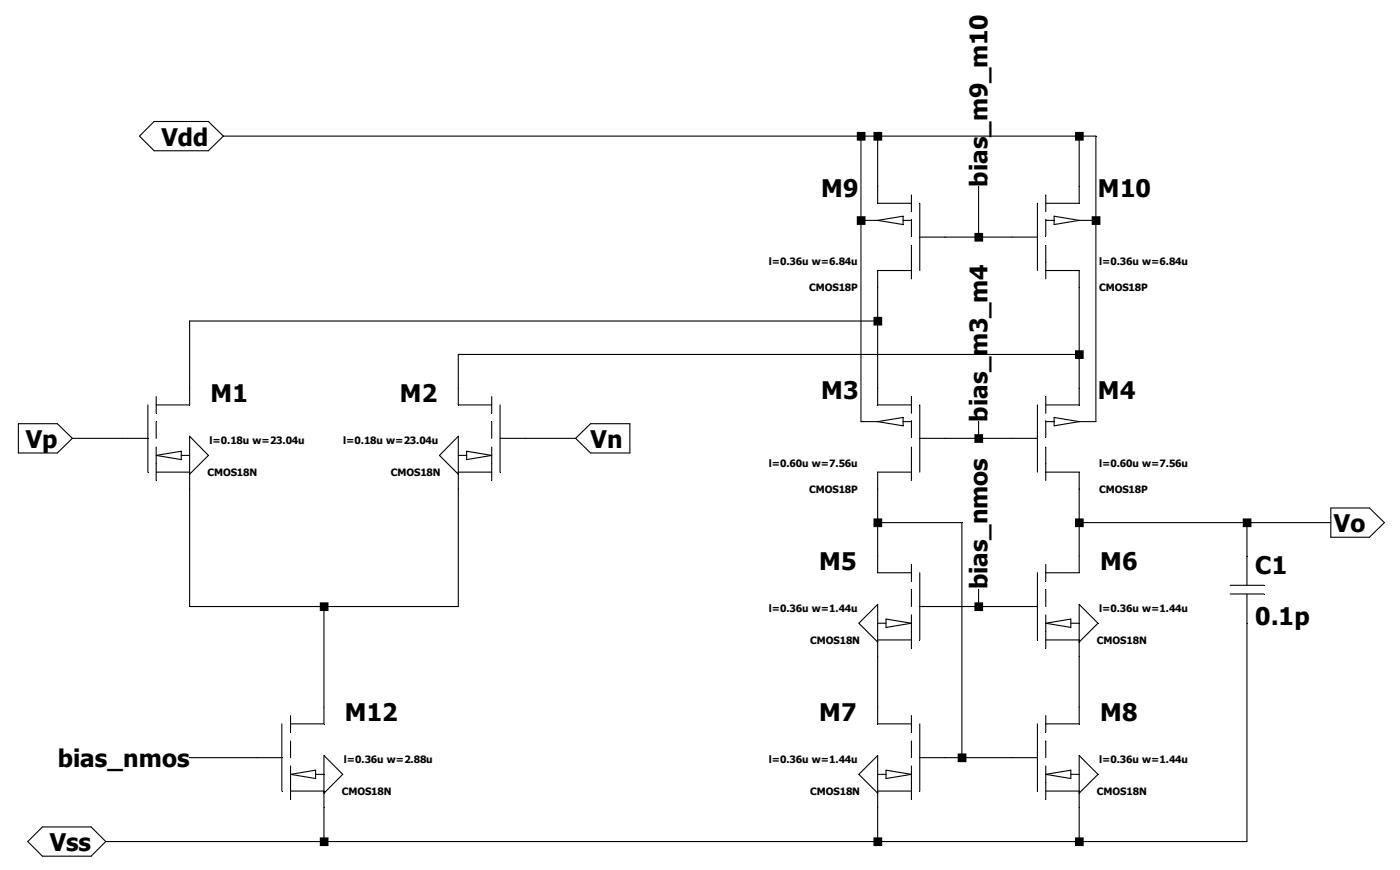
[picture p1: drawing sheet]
<svg xmlns="http://www.w3.org/2000/svg" width="170mm" height="106mm" viewBox="0 0 170 106" stroke-linecap="round" stroke-linejoin="round" font-family="sans-serif">
<g fill="none" stroke="#000" stroke-width=".13">
<path d="M17 16.5l1.7-1.7h6.7l1.8 1.7-1.8 1.8h-6.7zM27.2 16.5h106.1v34.8h-2M104.7 16.5v34.8h2.1M106.8 16.5v8.2h4.1M131.3 16.5v8.2h-4.1M104.7 26.8h2.1M106.8 39h-83.7v10.2h-4.1M106.8 26.8l3-.5v1zM109.8 26.8h1.1M110.9 32.9h-4.1v16.3h4.1M110.9 23.7v2M110.9 26.7v2"/>
<path d="M110.9 29.8v4.1M111.9 24.7v8.2M111.9 28.8h14.3M119 22.7v6.1M126.2 24.7v8.2M127.2 32.9h4.1v16.3h-4.1M127.2 23.7v2M127.2 26.7v2M127.2 29.8v4.1M127.2 26.8h1M128.2 26.3l3.1 .5-3.1 .5zM131.3 26.8h2"/>
<path d="M2.2 51.5h4.8l1.8 1.8-1.8 1.8h-4.8zM8.8 53.3h9.2M18 49.2v8.2M19 57.4h4.1M19 55.4l3-.5v1zM19 48.2v2M19 51.3v2M19 54.4v4M22 55.4h1.1M23.1 57.7l2.3-2.3-2.3-2.4v20.7h32.6v-20.7l-2.2 2.4 2.2 2.3M55.7 57.4h4.1M55.7 55.4h1.1"/>
<path d="M56.8 54.9l3 .5-3 .5zM59.8 48.2v2M59.8 51.3v2M59.8 54.4v4M60.8 53.3h9.2M60.8 49.2v8.2M70 53.3l1.8-1.8h4.8v3.6h-4.8zM106.8 51.3l3-.5v1zM109.8 51.3h1.1M110.9 57.4h-4.1v12.2h4.1M110.9 48.2v2M110.9 51.1v2.1"/>
<path d="M110.9 54.4v4M111.9 53.3h14.3M111.9 49.2v8.2M119 51.3v2M126.2 49.2v8.2M127.2 57.4h4.1v12.2h-4.1M127.2 51.3h1M127.2 48.2v2M127.2 51.1v2.1M127.2 54.4v4M128.2 50.8l3.1 .5-3.1 .5zM131.3 43.1h-75.6v6.1h4.1"/>
<path d="M39.4 73.7v14.3h-4.1M106.8 78.1l-2.3-2.3 2.3-2.3v14.5h4.1M106.8 77.8h4.1M106.8 75.8h1M106.8 63.5h10.2v28.6M107.8 75.3l3.1 .5-3.1 .5zM110.9 68.6v2.1M110.9 71.7v2M110.9 74.8v4M111.9 69.6v8.2M111.9 73.7h14.3M119 71.7v2"/>
<path d="M126.2 69.6v8.2M127.2 68.6v2.1M127.2 71.7v2M127.2 74.8v4M127.2 77.8h4.1M127.2 75.8l3.1-.5v1zM130.3 75.8h1M131.3 78.1l2.3-2.3-2.3-2.3v14.5h-4.1M131.3 63.5h30.6M149.6 71.2h4.1M149.6 72.2h4.1M151.7 63.5v7.7"/>
<path d="M151.7 72.2v30.1h-138.8M161.9 61.8h4.7l1.8 1.7-1.8 1.8h-4.7zM23.1 92.1h11.2M34.3 88v8.2M35.3 96.2h4.1M35.3 94.1l3.1-.5v1.1zM35.3 87v2M35.3 90.1v2M35.3 93.1v4.1M38.4 94.1h1M39.4 96.4l2.3-2.3-2.3-2.2v10.4M106.8 96.4l-2.3-2.3 2.3-2.2v10.4"/>
<path d="M106.8 96.2h4.1M106.8 94.1h1M107.8 93.6l3.1 .5-3.1 .6zM110.9 87v2M110.9 90.1v2M110.9 93.1v4.1M111.9 88v8.2M111.9 92.1h14.3M126.2 88v8.2M127.2 87v2M127.2 90.1v2M127.2 93.1v4.1"/>
<path d="M127.2 94.1l3.1-.5v1.1zM127.2 96.2h4.1M130.3 94.1h1M131.3 96.4l2.3-2.3-2.3-2.2v10.4M3.4 102.3l1.8-1.8h5.9l1.8 1.8-1.8 1.8h-5.9z"/>
</g>
<g fill="#000">
<path d="M130.8 101.8h1v1.1h-1zM132.8 26.3h1.1v1h-1.1zM151.2 63h1v1.1h-1z" fill-rule="evenodd"/>
<path d="M38.9 73.2h1.1v1.1h-1.1zM38.9 101.8h1.1v1.1h-1.1zM104.2 16h1.1v1.1h-1.1zM104.2 26.3h1.1v1h-1.1zM106.2 16h1.1v1.1h-1.1zM106.2 38.5h1.1v1.1h-1.1zM106.2 63h1.1v1.1h-1.1zM106.2 101.8h1.1v1.1h-1.1zM116.5 91.6h1.1v1.1h-1.1zM118.5 28.3h1.1v1.1h-1.1zM118.5 52.8h1.1v1h-1.1zM118.5 73.2h1.1v1.1h-1.1zM130.8 16h1v1.1h-1zM130.8 42.6h1v1h-1zM130.8 63h1v1.1h-1z" fill-rule="evenodd"/>
</g>
<g font-size="2.9">
<text x="19.6" y="17.7">Vdd</text>
<text x="99.9" y="24">M9</text>
<text x="120.1" y="22.7" transform="rotate(-90 120.1 22.7)">bias_m9_m10</text>
<text x="133.6" y="24">M10</text>
<text x="25.6" y="48.9">M1</text>
<text x="48.6" y="48.9">M2</text>
<text x="99.9" y="48.5">M3</text>
<text x="120.1" y="51.3" transform="rotate(-90 120.1 51.3)">bias_m3_m4</text>
<text x="133.6" y="48.5">M4</text>
<text x="3.1" y="54.5">Vp</text>
<text x="71.8" y="54.5">Vn</text>
<text x="162.3" y="64.7">Vo</text>
<text x="99.6" y="69.3">M5</text>
<text x="120.1" y="71.7" transform="rotate(-90 120.1 71.7)">bias_nmos</text>
<text x="133.8" y="69.3">M6</text>
<text x="152.7" y="69.8">C1</text>
<text x="152.7" y="75.9">0.1p</text>
<text x="41.9" y="87.7">M12</text>
<text x="99.6" y="87.7">M7</text>
<text x="133.8" y="87.7">M8</text>
<text x="7" y="93.3">bias_nmos</text>
<text x="6" y="103.5">Vss</text>
</g>
<g font-size="1.2">
<text x="93.5" y="32.3">l=0.36u w=6.84u</text>
<text x="98.4" y="35.4">CMOS18P</text>
<text x="133.7" y="32.3">l=0.36u w=6.84u</text>
<text x="133.7" y="35.4">CMOS18P</text>
<text x="25.5" y="53.9">l=0.18u w=23.04u</text>
<text x="41.7" y="53.9">l=0.18u w=23.04u</text>
<text x="25.2" y="57.9">CMOS18N</text>
<text x="47.5" y="57.9">CMOS18N</text>
<text x="93.5" y="56.8">l=0.60u w=7.56u</text>
<text x="98.4" y="59.9">CMOS18P</text>
<text x="133.7" y="56.8">l=0.60u w=7.56u</text>
<text x="133.7" y="59.9">CMOS18P</text>
<text x="93.5" y="74.4">l=0.36u w=1.44u</text>
<text x="133.7" y="74.4">l=0.36u w=1.44u</text>
<text x="98.5" y="78.3">CMOS18N</text>
<text x="133.4" y="78.3">CMOS18N</text>
<text x="41.8" y="92.7">l=0.36u w=2.88u</text>
<text x="93.5" y="92.7">l=0.36u w=1.44u</text>
<text x="133.7" y="92.7">l=0.36u w=1.44u</text>
<text x="41.6" y="96.7">CMOS18N</text>
<text x="98.5" y="96.7">CMOS18N</text>
<text x="133.4" y="96.7">CMOS18N</text>
</g>
</svg>
